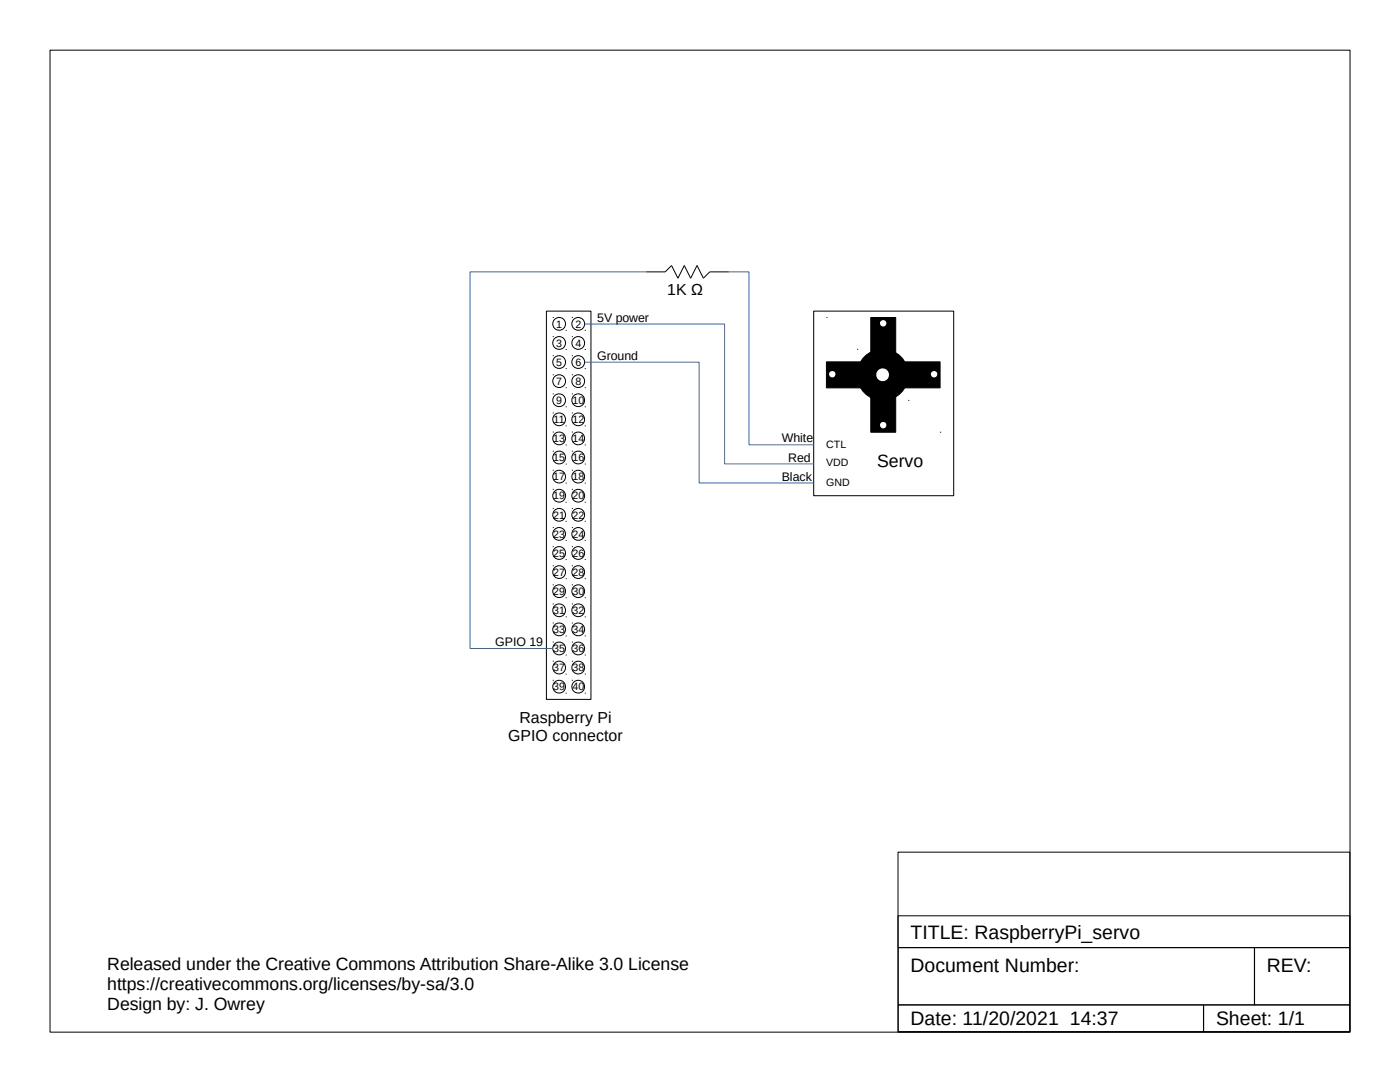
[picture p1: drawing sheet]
<svg xmlns="http://www.w3.org/2000/svg" width="279mm" height="216mm" viewBox="0 0 279 216" stroke-linecap="round" stroke-linejoin="round" font-family="sans-serif">
<g fill="none" stroke="#000" stroke-width=".2">
<path d="M10 10h259.4v195.9h-259.4zM128.9 54.2h3.9l1.2-1.2 1.3 2.5 1.3-2.5 1.2 2.5 1.3-2.5 1.3 2.5 1.2-1.3h3.9M109 62.1h8.9v77.4h-8.9zM110.3 63.3h.1M110.3 67.2h.1M110.3 71h.1M110.3 74.8h.1M110.3 78.6h.1M112.9 65.9h.1M112.9 69.7h.1M112.9 73.5h.1M112.9 77.4h.1"/>
<path d="M114.1 63.3h.1M114.1 67.2h.1M114.1 71h.1M114.1 74.8h.1M114.1 78.6h.1M116.7 65.9h.1M116.7 69.7h.1M116.7 73.5h.1M116.7 77.4h.1M162.4 62.1h27.9v36.8h-27.9zM164.9 63.3h.1M171.1 69.7h.1"/>
<path d="M173.8 63.3h5v8.9h8.8v5.2h-8.8v8.8h-5v-8.8h-8.9v-5.2h8.9zM181.3 79.9h.1M110.3 82.4h.1M110.3 86.2h.1M110.3 90h.1M110.3 93.8h.1M110.3 97.6h.1M112.9 81.2h.1M112.9 85h.1M112.9 88.8h.1M112.9 92.6h.1M112.9 96.4h.1"/>
<path d="M114.1 82.4h.1M114.1 86.2h.1M114.1 90h.1M114.1 93.8h.1M114.1 97.6h.1M116.7 81.2h.1M116.7 85h.1M116.7 88.8h.1M116.7 92.6h.1M116.7 96.4h.1M187.6 86.2h.1M110.3 101.4h.1"/>
<path d="M110.3 105.3h.1M110.3 109.1h.1M110.3 112.9h.1M110.3 116.7h.1M112.9 100.2h.1M112.9 104h.1M112.9 107.8h.1M112.9 111.6h.1M112.9 115.5h.1M112.9 119.3h.1M114.1 101.4h.1M114.1 105.3h.1"/>
<path d="M114.1 109.1h.1M114.1 112.9h.1M114.1 116.7h.1M116.7 100.2h.1M116.7 104h.1M116.7 107.8h.1M116.7 111.6h.1M116.7 115.5h.1M116.7 119.3h.1M110.3 120.5h.1M110.3 124.3h.1M110.3 128.1h.1"/>
<path d="M110.3 131.9h.1M110.3 135.7h.1M112.9 123.1h.1M112.9 126.9h.1M112.9 130.7h.1M112.9 134.5h.1M112.9 138.3h.1M114.1 120.5h.1M114.1 124.3h.1M114.1 128.1h.1M114.1 131.9h.1M114.1 135.7h.1"/>
<path d="M116.7 123.1h.1M116.7 126.9h.1M116.7 130.7h.1M116.7 134.5h.1M116.7 138.3h.1M179.2 170h90.2v35.9h-90.2zM179.2 182.7h90.2v6.4h-90.2zM179.2 189.1h71.2v11.4h-71.2zM250.3 189.1h19.1v11.4h-19.1zM179.2 200.5h61v5.3h-61zM240.2 200.5h29.2v5.3h-29.2z"/>
<circle cx="111.6" cy="79.9" r="1.28"/>
<circle cx="111.6" cy="76.1" r="1.28"/>
<circle cx="111.6" cy="68.4" r="1.28"/>
<circle cx="111.6" cy="72.2" r="1.28"/>
<circle cx="111.6" cy="64.6" r="1.28"/>
<circle cx="115.4" cy="76.1" r="1.28"/>
<circle cx="115.4" cy="79.9" r="1.28"/>
<circle cx="115.4" cy="68.4" r="1.28"/>
<circle cx="115.4" cy="72.2" r="1.28"/>
<circle cx="115.4" cy="64.6" r="1.28"/>
<circle cx="176.1" cy="74.8" r="5.1"/>
<circle cx="111.6" cy="95.1" r="1.28"/>
<circle cx="111.6" cy="87.5" r="1.28"/>
<circle cx="111.6" cy="98.9" r="1.28"/>
<circle cx="111.6" cy="91.3" r="1.28"/>
<circle cx="111.6" cy="83.7" r="1.28"/>
<circle cx="115.4" cy="95.1" r="1.28"/>
<circle cx="115.4" cy="98.9" r="1.28"/>
<circle cx="115.4" cy="87.5" r="1.28"/>
<circle cx="115.4" cy="91.3" r="1.28"/>
<circle cx="115.4" cy="83.7" r="1.28"/>
<circle cx="111.6" cy="106.5" r="1.28"/>
<circle cx="111.6" cy="118" r="1.28"/>
<circle cx="111.6" cy="114.2" r="1.28"/>
<circle cx="111.6" cy="110.3" r="1.28"/>
<circle cx="111.6" cy="102.7" r="1.28"/>
<circle cx="115.4" cy="106.5" r="1.28"/>
<circle cx="115.4" cy="114.2" r="1.28"/>
<circle cx="115.4" cy="118" r="1.28"/>
<circle cx="115.4" cy="110.3" r="1.28"/>
<circle cx="115.4" cy="102.7" r="1.28"/>
<circle cx="111.6" cy="125.6" r="1.28"/>
<circle cx="111.6" cy="137" r="1.28"/>
<circle cx="111.6" cy="133.2" r="1.28"/>
<circle cx="111.6" cy="129.4" r="1.28"/>
<circle cx="111.6" cy="121.8" r="1.28"/>
<circle cx="115.4" cy="125.6" r="1.28"/>
<circle cx="115.4" cy="137" r="1.28"/>
<circle cx="115.4" cy="129.4" r="1.28"/>
<circle cx="115.4" cy="133.2" r="1.28"/>
<circle cx="115.4" cy="121.8" r="1.28"/>
</g>
<g fill="#000">
<path d="M173.8 63.3h5v8.9h8.8v5.2h-8.8v8.8h-5v-8.8h-8.9v-5.2h8.9z" fill-rule="evenodd"/>
<path d="M171 74.8a5.1 5.1 0 0 1 10.2 0 5.1 5.1 0 0 1-10.2 0z" fill-rule="evenodd"/>
</g>
<g fill="#fff">
<path d="M175.6 64.5a.65 .65 0 0 1 1.3 0 .65 .65 0 0 1-1.3 0z" fill-rule="evenodd"/>
<path d="M185.8 74.7a.63 .63 0 0 1 1.2 0 .63 .63 0 0 1-1.2 0z" fill-rule="evenodd"/>
<path d="M175.6 84.8a.65 .65 0 0 1 1.3 0 .65 .65 0 0 1-1.3 0z" fill-rule="evenodd"/>
<path d="M165.5 74.7a.63 .63 0 0 1 1.2 0 .63 .63 0 0 1-1.2 0z" fill-rule="evenodd"/>
<path d="M174.9 74.8a1.28 1.28 0 0 1 2.5 0 1.28 1.28 0 0 1-2.5 0z" fill-rule="evenodd"/>
</g>
<path d="M128.9 54.2h-35.1v75.2h16.5M145.5 54.2h4v34.5h12.9M116.7 64.7h27.9v27.9h17.8M116.7 72.3h22.8v24.1h22.9" fill="none" stroke="#3465a4" stroke-width=".2"/>
<g font-size="3.9">
<text x="181.7" y="187.3">TITLE: RaspberryPi_servo</text>
<text x="181.7" y="194">Document Number:</text>
<text x="252.8" y="194">REV:</text>
<text x="181.7" y="204.5">Date: 11/20/2021 14:37</text>
<text x="242.7" y="204.5">Sheet: 1/1</text>
</g>
<g font-size="3.5">
<text x="175" y="93.2">Servo</text>
<text x="21.4" y="193.5">Released under the Creative Commons Attribution Share-Alike 3.0 License</text>
<text x="21.4" y="197.5">https://creativecommons.org/licenses/by-sa/3.0</text>
<text x="21.4" y="201.4">Design by: J. Owrey</text>
</g>
<g font-size="3.2">
<text x="133.1" y="58.9">1K Ω</text>
<text x="101.4" y="147.8">GPIO connector</text>
<text x="103.6" y="144.2">Raspberry Pi</text>
</g>
<g font-size="2.5">
<text x="119.2" y="64.3">5V power</text>
<text x="119.2" y="71.7">Ground</text>
<text x="156" y="88.3">White</text>
<text x="157.3" y="92.2">Red</text>
<text x="156" y="96.1">Black</text>
<text x="98.8" y="128.9">GPIO 19</text>
</g>
<g font-size="2.1">
<text x="111" y="65.4">1</text>
<text x="114.8" y="65.4">2</text>
<text x="111" y="69.2">3</text>
<text x="114.8" y="69.2">4</text>
<text x="111" y="73">5</text>
<text x="111" y="76.8">7</text>
<text x="114.8" y="73">6</text>
<text x="114.8" y="76.8">8</text>
<text x="111" y="80.6">9</text>
<text x="114.2" y="80.6">10</text>
<text x="110.4" y="88.2">13</text>
<text x="110.5" y="84.4">11</text>
<text x="114.2" y="84.4">12</text>
<text x="114.2" y="88.2">14</text>
<text x="164.9" y="89.4">CTL</text>
<text x="110.4" y="92">15</text>
<text x="110.4" y="95.8">17</text>
<text x="114.2" y="92">16</text>
<text x="114.2" y="95.8">18</text>
<text x="164.9" y="93">VDD</text>
<text x="110.4" y="99.6">19</text>
<text x="114.2" y="99.6">20</text>
<text x="164.9" y="97">GND</text>
<text x="110.4" y="103.5">21</text>
<text x="110.4" y="107.3">23</text>
<text x="114.2" y="103.5">22</text>
<text x="114.2" y="107.3">24</text>
<text x="110.4" y="111.1">25</text>
<text x="114.2" y="111.1">26</text>
<text x="110.4" y="114.9">27</text>
<text x="110.4" y="118.7">29</text>
<text x="114.2" y="114.9">28</text>
<text x="114.2" y="118.7">30</text>
<text x="110.4" y="122.5">31</text>
<text x="114.2" y="122.5">32</text>
<text x="110.4" y="126.3">33</text>
<text x="110.4" y="130.1">35</text>
<text x="114.2" y="126.3">34</text>
<text x="114.2" y="130.1">36</text>
<text x="110.4" y="133.9">37</text>
<text x="110.4" y="137.7">39</text>
<text x="114.2" y="133.9">38</text>
<text x="114.2" y="137.7">40</text>
</g>
</svg>
